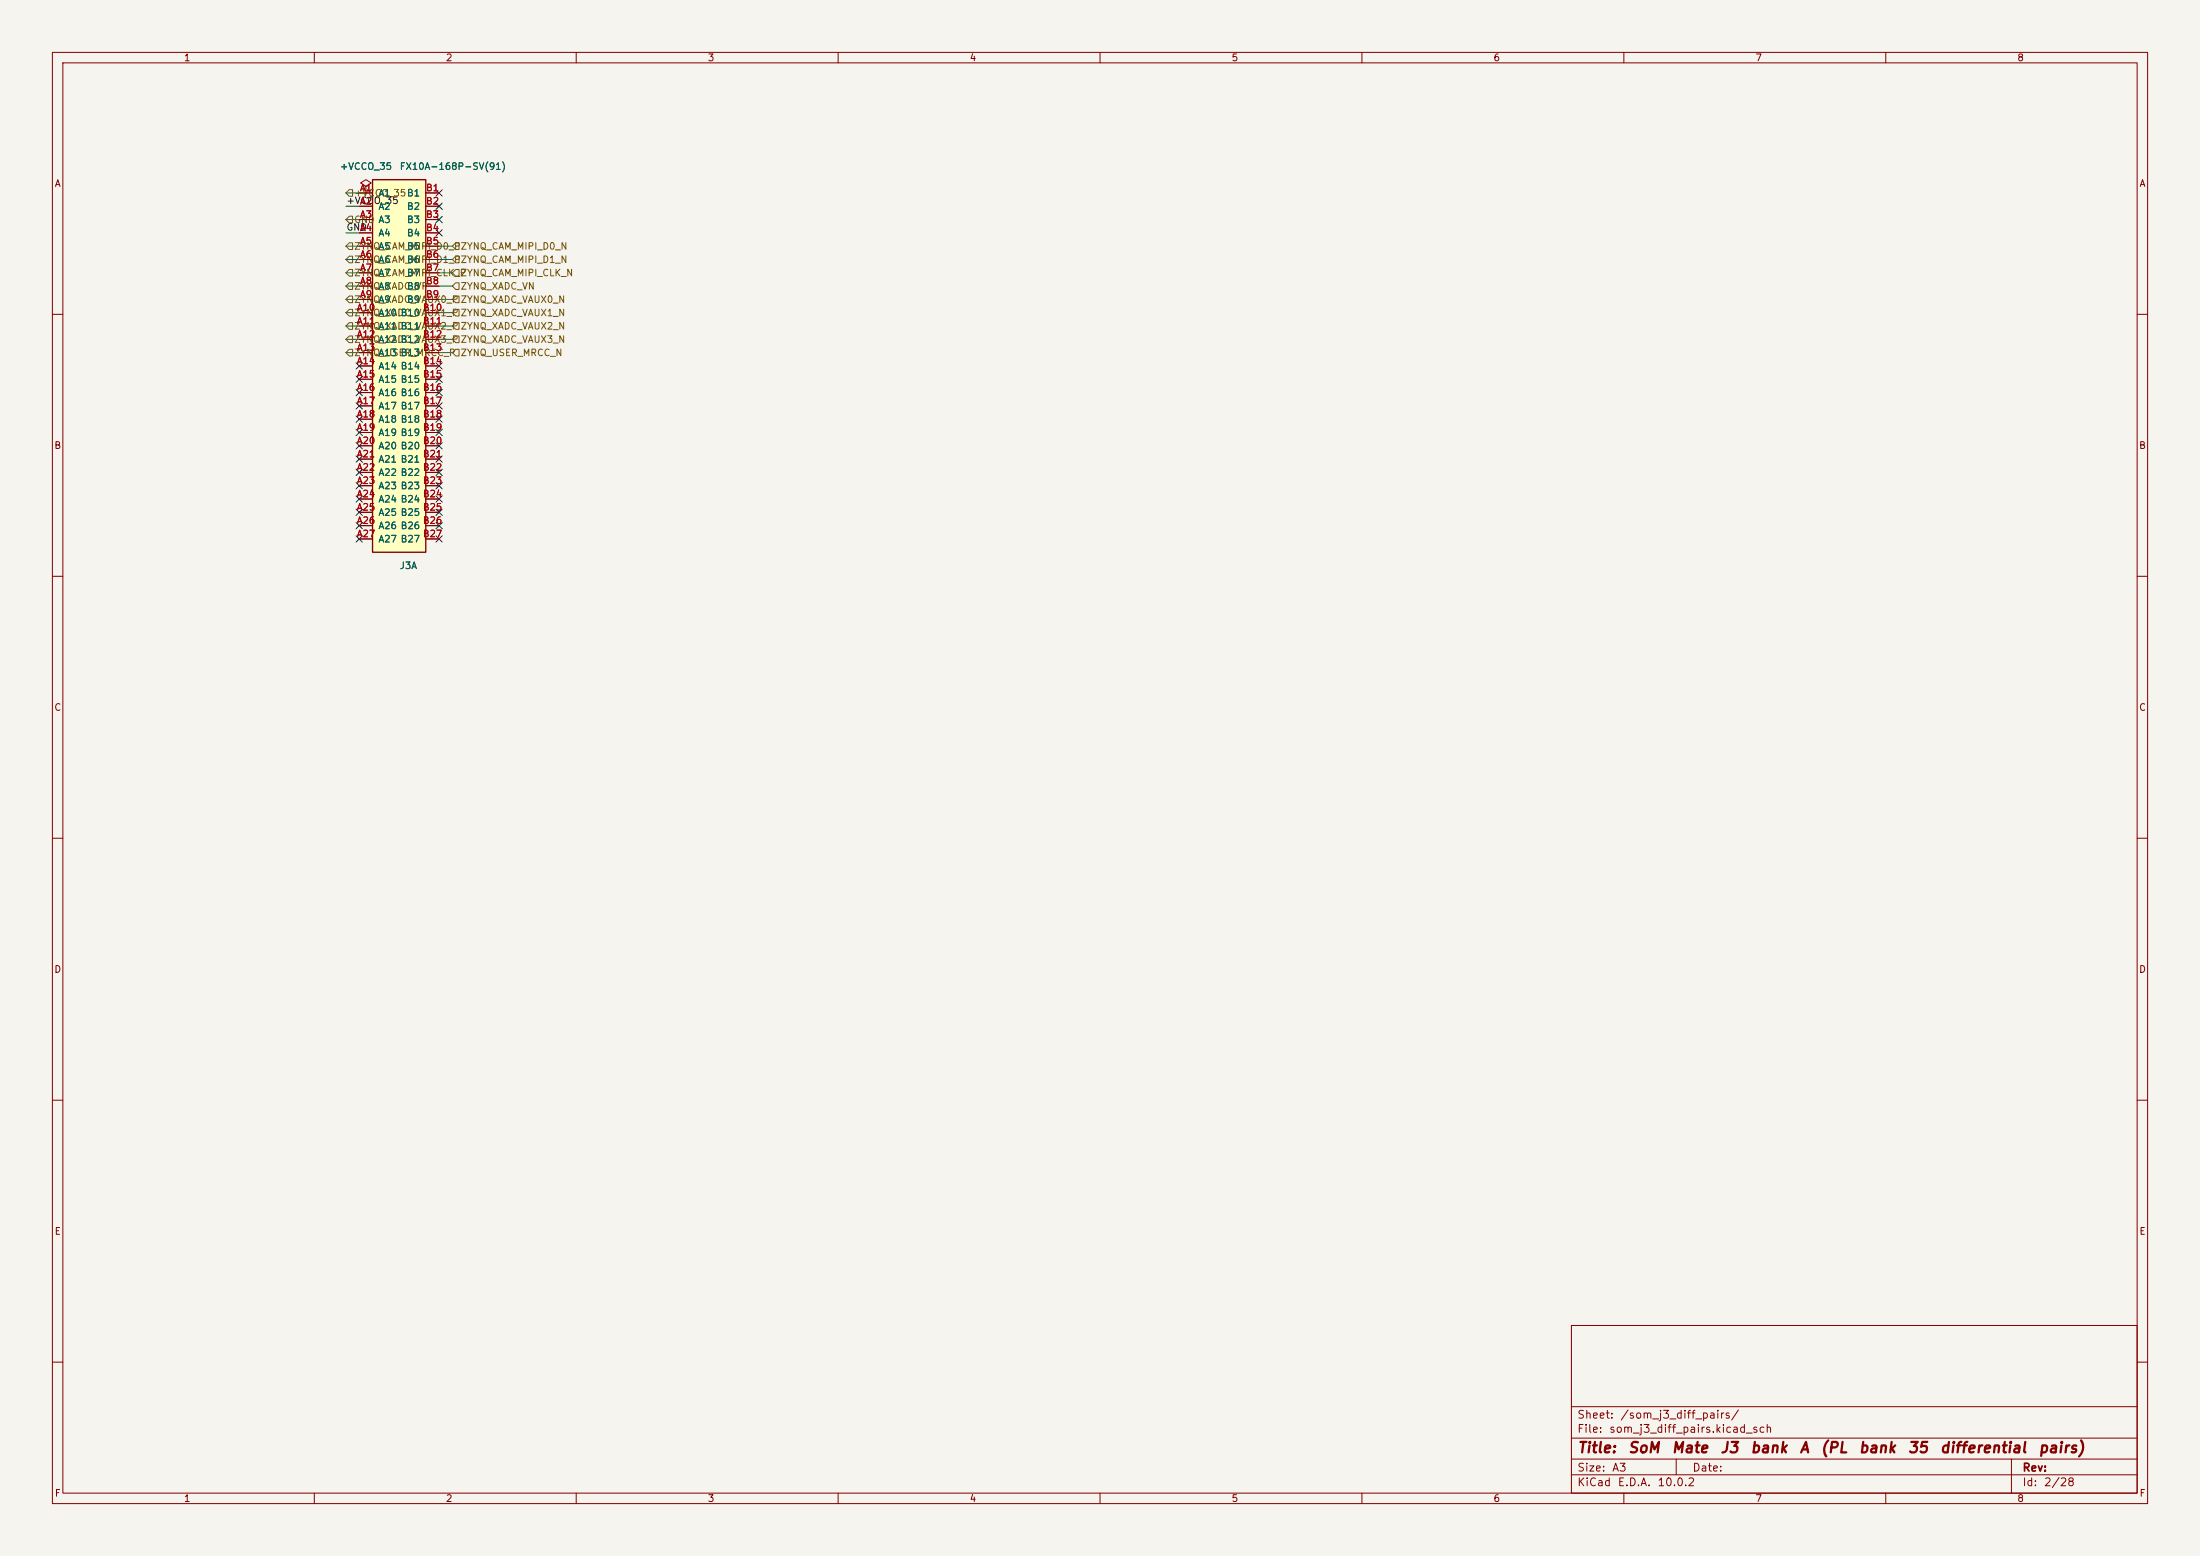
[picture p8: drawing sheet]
<svg xmlns="http://www.w3.org/2000/svg" width="420mm" height="297mm" viewBox="0 0 420 297" stroke-linecap="round" stroke-linejoin="round" font-family="sans-serif">
<path d="M0 0h420v297h-420z" fill="#f5f4ef" stroke="#f5f4ef" stroke-width=".19"/>
<g fill="none" stroke="#840000" stroke-width=".19">
<path d="M10 10h400v277h-400zM12 12h396v273h-396zM60 10v2M110 10v2M160 10v2M210 10v2M260 10v2M310 10v2M360 10v2M69.8 35.6l1.1-.7-1.1-.6-1 .6 1 .7v1.2M69.8 36.8h.1M10 60h2"/>
<path d="M408 60h2M10 110h2M408 110h2M10 160h2M408 160h2M10 210h2M408 210h2M300 253h108v32h-108zM10 260h2M300 278.5h108M300 274.5h108M300 268.5h108"/>
<path d="M320 278.5v3M384 278.5v6.5M408 260h2M60 285v2M110 285v2M160 285v2M210 285v2M260 285v2M300 281.5h108M310 285v2M360 285v2"/>
</g>
<path d="M71.1 34.3h10.2v71.1h-10.2z" fill="#ffffc2"/>
<path d="M71.1 34.3h10.2v71.1h-10.2z" fill="none" stroke="#840000" stroke-width=".25"/>
<g fill="none" stroke="#840000" stroke-width=".19">
<path d="M68.6 36.8h2.5M68.6 39.4h2.5M69.8 36.8h.1M81.3 36.8h2.5M81.3 39.4h2.5M68.6 41.9h2.5M68.6 44.5h2.5M68.6 47h2.5M68.6 49.5h2.5M68.6 52.1h2.5M68.6 54.6h2.5M68.6 57.2h2.5"/>
<path d="M68.6 59.7h2.5M81.3 41.9h2.5M81.3 44.5h2.5M81.3 47h2.5M81.3 49.5h2.5M81.3 52.1h2.5M81.3 54.6h2.5M81.3 57.2h2.5M81.3 59.7h2.5M68.6 62.2h2.5M68.6 64.8h2.5M68.6 67.3h2.5"/>
<path d="M68.6 69.9h2.5M68.6 72.4h2.5M68.6 74.9h2.5M68.6 77.5h2.5M81.3 62.2h2.5M81.3 64.8h2.5M81.3 67.3h2.5M81.3 69.9h2.5M81.3 72.4h2.5M81.3 74.9h2.5M81.3 77.5h2.5M68.6 80h2.5"/>
<path d="M68.6 82.6h2.5M68.6 85.1h2.5M68.6 87.6h2.5M68.6 90.2h2.5M68.6 92.7h2.5M68.6 95.3h2.5M68.6 97.8h2.5M81.3 80h2.5M81.3 82.6h2.5M81.3 85.1h2.5M81.3 87.6h2.5M81.3 90.2h2.5"/>
<path d="M81.3 92.7h2.5M81.3 95.3h2.5M81.3 97.8h2.5M68.6 100.3h2.5M68.6 102.9h2.5M81.3 100.3h2.5M81.3 102.9h2.5"/>
</g>
<g fill="none" stroke="#725600" stroke-width=".19">
<path d="M66.7 36.2h.6v1.3h-.6l-.7-.7zM66.7 59.1h.6v1.2h-.6l-.7-.6zM66.7 41.3h.6v1.2h-.6l-.7-.6zM66.7 46.4h.6v1.2h-.6l-.7-.6zM66.7 48.9h.6v1.3h-.6l-.7-.7zM66.7 51.4h.6v1.3h-.6l-.7-.6zM66.7 54h.6v1.2h-.6l-.7-.6zM66.7 56.5h.6v1.3h-.6l-.7-.6zM87 46.4h.6v1.2h-.6l-.6-.6zM87 59.1h.6v1.2h-.6l-.6-.6zM87 56.5h.6v1.3h-.6l-.6-.6zM87 54h.6v1.2h-.6l-.6-.6z"/>
<path d="M87 51.4h.6v1.3h-.6l-.6-.6zM87 48.9h.6v1.3h-.6l-.6-.7zM66.7 66.7h.6v1.2h-.6l-.7-.6zM66.7 64.1h.6v1.3h-.6l-.7-.6zM66.7 61.6h.6v1.3h-.6l-.7-.7zM87 66.7h.6v1.2h-.6l-.6-.6zM87 64.1h.6v1.3h-.6l-.6-.6zM87 61.6h.6v1.3h-.6l-.6-.7z"/>
</g>
<g fill="none" stroke="#009600" stroke-width=".19">
<path d="M66 36.8h3.8M66 39.4h2.6M66 52.1h2.6M66 57.2h2.6M66 59.7h2.6M66 54.6h2.6M66 49.5h2.6M66 47h2.6M66 44.5h2.6M66 41.9h2.6M83.8 52.1h2.6M83.8 57.2h2.6"/>
<path d="M83.8 59.7h2.6M83.8 54.6h2.6M83.8 49.5h2.6M83.8 47h2.6M66 62.2h2.6M66 64.8h2.6M66 67.3h2.6M83.8 62.2h2.6M83.8 64.8h2.6M83.8 67.3h2.6"/>
</g>
<g fill="none" stroke="#000084" stroke-width=".19">
<path d="M83.2 36.2l1.2 1.2M83.2 38.8l1.2 1.2M84.4 36.2l-1.2 1.2M84.4 38.8l-1.2 1.2M83.2 43.8l1.2 1.3M83.2 41.3l1.2 1.2M84.4 43.8l-1.2 1.3M84.4 41.3l-1.2 1.2M68 76.9l1.2 1.2M68 69.2l1.2 1.3M68 71.8l1.2 1.2M68 74.3l1.2 1.2"/>
<path d="M68 79.4l1.2 1.2M69.2 69.2l-1.2 1.3M69.2 71.8l-1.2 1.2M69.2 74.3l-1.2 1.2M69.2 76.9l-1.2 1.2M69.2 79.4l-1.2 1.2M83.2 69.2l1.2 1.3M83.2 71.8l1.2 1.2M83.2 74.3l1.2 1.2M83.2 76.9l1.2 1.2M83.2 79.4l1.2 1.2M84.4 69.2l-1.2 1.3"/>
<path d="M84.4 71.8l-1.2 1.2M84.4 74.3l-1.2 1.2M84.4 76.9l-1.2 1.2M84.4 79.4l-1.2 1.2M68 84.5l1.2 1.2M68 81.9l1.2 1.3M68 87l1.2 1.2M68 89.6l1.2 1.2M68 92.1l1.2 1.2M68 94.6l1.2 1.3M68 97.2l1.2 1.2M68 99.7l1.2 1.2"/>
<path d="M69.2 81.9l-1.2 1.3M69.2 84.5l-1.2 1.2M69.2 87l-1.2 1.2M69.2 89.6l-1.2 1.2M69.2 92.1l-1.2 1.2M69.2 94.6l-1.2 1.3M69.2 97.2l-1.2 1.2M69.2 99.7l-1.2 1.2M83.2 92.1l1.2 1.2M83.2 94.6l1.2 1.3M83.2 97.2l1.2 1.2M83.2 99.7l1.2 1.2"/>
<path d="M83.2 84.5l1.2 1.2M83.2 81.9l1.2 1.3M83.2 87l1.2 1.2M83.2 89.6l1.2 1.2M84.4 92.1l-1.2 1.2M84.4 94.6l-1.2 1.3M84.4 97.2l-1.2 1.2M84.4 99.7l-1.2 1.2M84.4 81.9l-1.2 1.3M84.4 87l-1.2 1.2M84.4 84.5l-1.2 1.2M84.4 89.6l-1.2 1.2"/>
<path d="M68 102.3l1.2 1.2M69.2 102.3l-1.2 1.2M83.2 102.3l1.2 1.2M84.4 102.3l-1.2 1.2"/>
</g>
<g font-size="2" fill="#840000">
<text x="301" y="277.8">Title:</text>
<text x="310.7" y="277.8">SoM</text>
<text x="319" y="277.8">Mate</text>
<text x="328.3" y="277.8">J3</text>
<text x="334" y="277.8">bank</text>
<text x="343.4" y="277.8">A</text>
<text x="347.4" y="277.8">(PL</text>
<text x="354.7" y="277.8">bank</text>
<text x="364.1" y="277.8">35</text>
<text x="370.2" y="277.8">differential</text>
<text x="389" y="277.8">pairs)</text>
</g>
<g font-size="1.5" fill="#840000">
<text x="301" y="273.8">File:</text>
<text x="301" y="271.1">Sheet:</text>
<text x="307.1" y="273.8">som_j3_diff_pairs.kicad_sch</text>
<text x="309.2" y="271.1">/som_j3_diff_pairs/</text>
<text x="301" y="281.2">Size:</text>
<text x="307.6" y="281.2">A3</text>
<text x="323" y="281.2">Date:</text>
<text x="386" y="281.2">Rev:</text>
<text x="301" y="284">KiCad</text>
<text x="308.7" y="284">E.D.A.</text>
<text x="316.3" y="284">10.0.2</text>
<text x="386" y="284">Id:</text>
<text x="390.1" y="284">2/28</text>
</g>
<g font-size="1.3" fill="#840000">
<text x="35" y="12">1</text>
<text x="85" y="12">2</text>
<text x="135" y="12">3</text>
<text x="185" y="12">4</text>
<text x="235" y="12">5</text>
<text x="285" y="12">6</text>
<text x="335" y="12">7</text>
<text x="385" y="12">8</text>
<text x="10.3" y="36">A</text>
<text x="408.3" y="36">A</text>
<text x="10.3" y="86">B</text>
<text x="408.2" y="86">B</text>
<text x="10.3" y="136">C</text>
<text x="408.2" y="136">C</text>
<text x="10.3" y="186">D</text>
<text x="408.2" y="186">D</text>
<text x="10.3" y="236">E</text>
<text x="408.3" y="236">E</text>
<text x="10.3" y="286">F</text>
<text x="35" y="287">1</text>
<text x="85" y="287">2</text>
<text x="135" y="287">3</text>
<text x="185" y="287">4</text>
<text x="235" y="287">5</text>
<text x="285" y="287">6</text>
<text x="335" y="287">7</text>
<text x="385" y="287">8</text>
<text x="408.3" y="286">F</text>
</g>
<g font-size="1.3" fill="#006464">
<text x="64.8" y="32.7">+VCCO_35</text>
<text x="76.2" y="32.7">FX10A-168P-SV(91)</text>
<text x="72.1" y="37.8">A1</text>
<text x="72.1" y="40.3">A2</text>
<text x="77.6" y="40.3">B2</text>
<text x="77.6" y="37.8">B1</text>
<text x="72.1" y="45.4">A4</text>
<text x="72.1" y="48">A5</text>
<text x="72.1" y="42.9">A3</text>
<text x="77.6" y="42.9">B3</text>
<text x="77.6" y="45.4">B4</text>
<text x="77.6" y="48">B5</text>
<text x="72.1" y="50.5">A6</text>
<text x="72.1" y="53">A7</text>
<text x="77.6" y="50.5">B6</text>
<text x="77.6" y="53">B7</text>
<text x="72.1" y="55.6">A8</text>
<text x="72.1" y="58.1">A9</text>
<text x="77.6" y="55.6">B8</text>
<text x="77.6" y="58.1">B9</text>
<text x="72.1" y="60.7">A10 B10</text>
<text x="72.1" y="63.2">A11 B11</text>
<text x="72.1" y="65.7">A12 B12</text>
<text x="72.1" y="68.3">A13 B13</text>
<text x="72.1" y="70.8">A14 B14</text>
<text x="72.1" y="73.4">A15 B15</text>
<text x="72.1" y="75.9">A16 B16</text>
<text x="72.1" y="78.4">A17 B17</text>
<text x="72.1" y="81">A18 B18</text>
<text x="72.1" y="83.5">A19 B19</text>
<text x="72.1" y="86.1">A20 B20</text>
<text x="72.1" y="88.6">A21 B21</text>
<text x="72.1" y="91.1">A22 B22</text>
<text x="72.1" y="93.7">A23 B23</text>
<text x="72.1" y="96.2">A24 B24</text>
<text x="72.1" y="98.8">A25 B25</text>
<text x="72.1" y="101.3">A26 B26</text>
<text x="72.1" y="103.8">A27 B27</text>
<text x="76.2" y="108.9">J3A</text>
</g>
<g font-size="1.3" fill="#0f0f0f">
<text x="66" y="39.2">+VCCO_35</text>
<text x="66" y="44.3">GND</text>
</g>
<g font-size="1.3" fill="#725600">
<text x="67.5" y="37.8">+VCCO_35B1</text>
<text x="67.5" y="42.9">GND A3</text>
<text x="67.5" y="48">ZYNQ_CAM_MIPI_D0_PZYNQ_CAM_MIPI_D0_N</text>
<text x="67.5" y="50.5">ZYNQ_CAM_MIPI_D1_PZYNQ_CAM_MIPI_D1_N</text>
<text x="67.5" y="53">ZYNQ_CAM_MIPI_CLK_P</text>
<text x="87.8" y="53">ZYNQ_CAM_MIPI_CLK_N</text>
<text x="67.5" y="55.6">ZYNQ_XADC_VP</text>
<text x="67.5" y="58.1">ZYNQ_XADC_VAUX0_P ZYNQ_XADC_VAUX0_N</text>
<text x="87.8" y="55.6">ZYNQ_XADC_VN</text>
<text x="67.5" y="65.7">ZYNQ_XADC_VAUX3_P ZYNQ_XADC_VAUX3_N</text>
<text x="67.5" y="63.2">ZYNQ_XADC_VAUX2_P ZYNQ_XADC_VAUX2_N</text>
<text x="67.5" y="60.7">ZYNQ_XADC_VAUX1_P ZYNQ_XADC_VAUX1_N</text>
<text x="67.5" y="68.3">ZYNQ_USER_MRCC_P ZYNQ_USER_MRCC_N</text>
</g>
<g font-size="1.3" fill="#a90000">
<text x="68.6" y="36.8">A1</text>
<text x="68.6" y="39.3">A2</text>
<text x="68.6" y="41.9">A3</text>
<text x="81.2" y="36.8">B1</text>
<text x="81.2" y="39.3">B2</text>
<text x="81.2" y="41.9">B3</text>
<text x="68.6" y="44.4">A4</text>
<text x="68.6" y="47">A5</text>
<text x="81.2" y="44.4">B4</text>
<text x="81.2" y="47">B5</text>
<text x="68.6" y="49.5">A6</text>
<text x="68.6" y="52">A7</text>
<text x="81.2" y="49.5">B6</text>
<text x="81.2" y="52">B7</text>
<text x="68" y="59.7">A10</text>
<text x="68.6" y="54.6">A8</text>
<text x="68.6" y="57.1">A9</text>
<text x="80.6" y="59.7">B10</text>
<text x="81.2" y="54.6">B8</text>
<text x="81.2" y="57.1">B9</text>
<text x="68" y="62.2">A11</text>
<text x="68" y="64.7">A12</text>
<text x="80.6" y="62.2">B11</text>
<text x="80.6" y="64.7">B12</text>
<text x="68" y="67.3">A13</text>
<text x="68" y="69.8">A14</text>
<text x="80.6" y="67.3">B13</text>
<text x="80.6" y="69.8">B14</text>
<text x="68" y="72.4">A15</text>
<text x="68" y="74.9">A16</text>
<text x="68" y="77.4">A17</text>
<text x="80.6" y="72.4">B15</text>
<text x="80.6" y="74.9">B16</text>
<text x="80.6" y="77.4">B17</text>
<text x="68" y="80">A18</text>
<text x="68" y="82.5">A19</text>
<text x="80.6" y="80">B18</text>
<text x="80.6" y="82.5">B19</text>
<text x="68" y="85.1">A20</text>
<text x="68" y="87.6">A21</text>
<text x="80.6" y="85.1">B20</text>
<text x="80.6" y="87.6">B21</text>
<text x="68" y="90.1">A22</text>
<text x="68" y="92.7">A23</text>
<text x="68" y="95.2">A24</text>
<text x="80.6" y="90.1">B22</text>
<text x="80.6" y="92.7">B23</text>
<text x="80.6" y="95.2">B24</text>
<text x="68" y="97.8">A25</text>
<text x="68" y="100.3">A26</text>
<text x="80.6" y="97.8">B25</text>
<text x="80.6" y="100.3">B26</text>
<text x="68" y="102.8">A27</text>
<text x="80.6" y="102.8">B27</text>
</g>
</svg>
